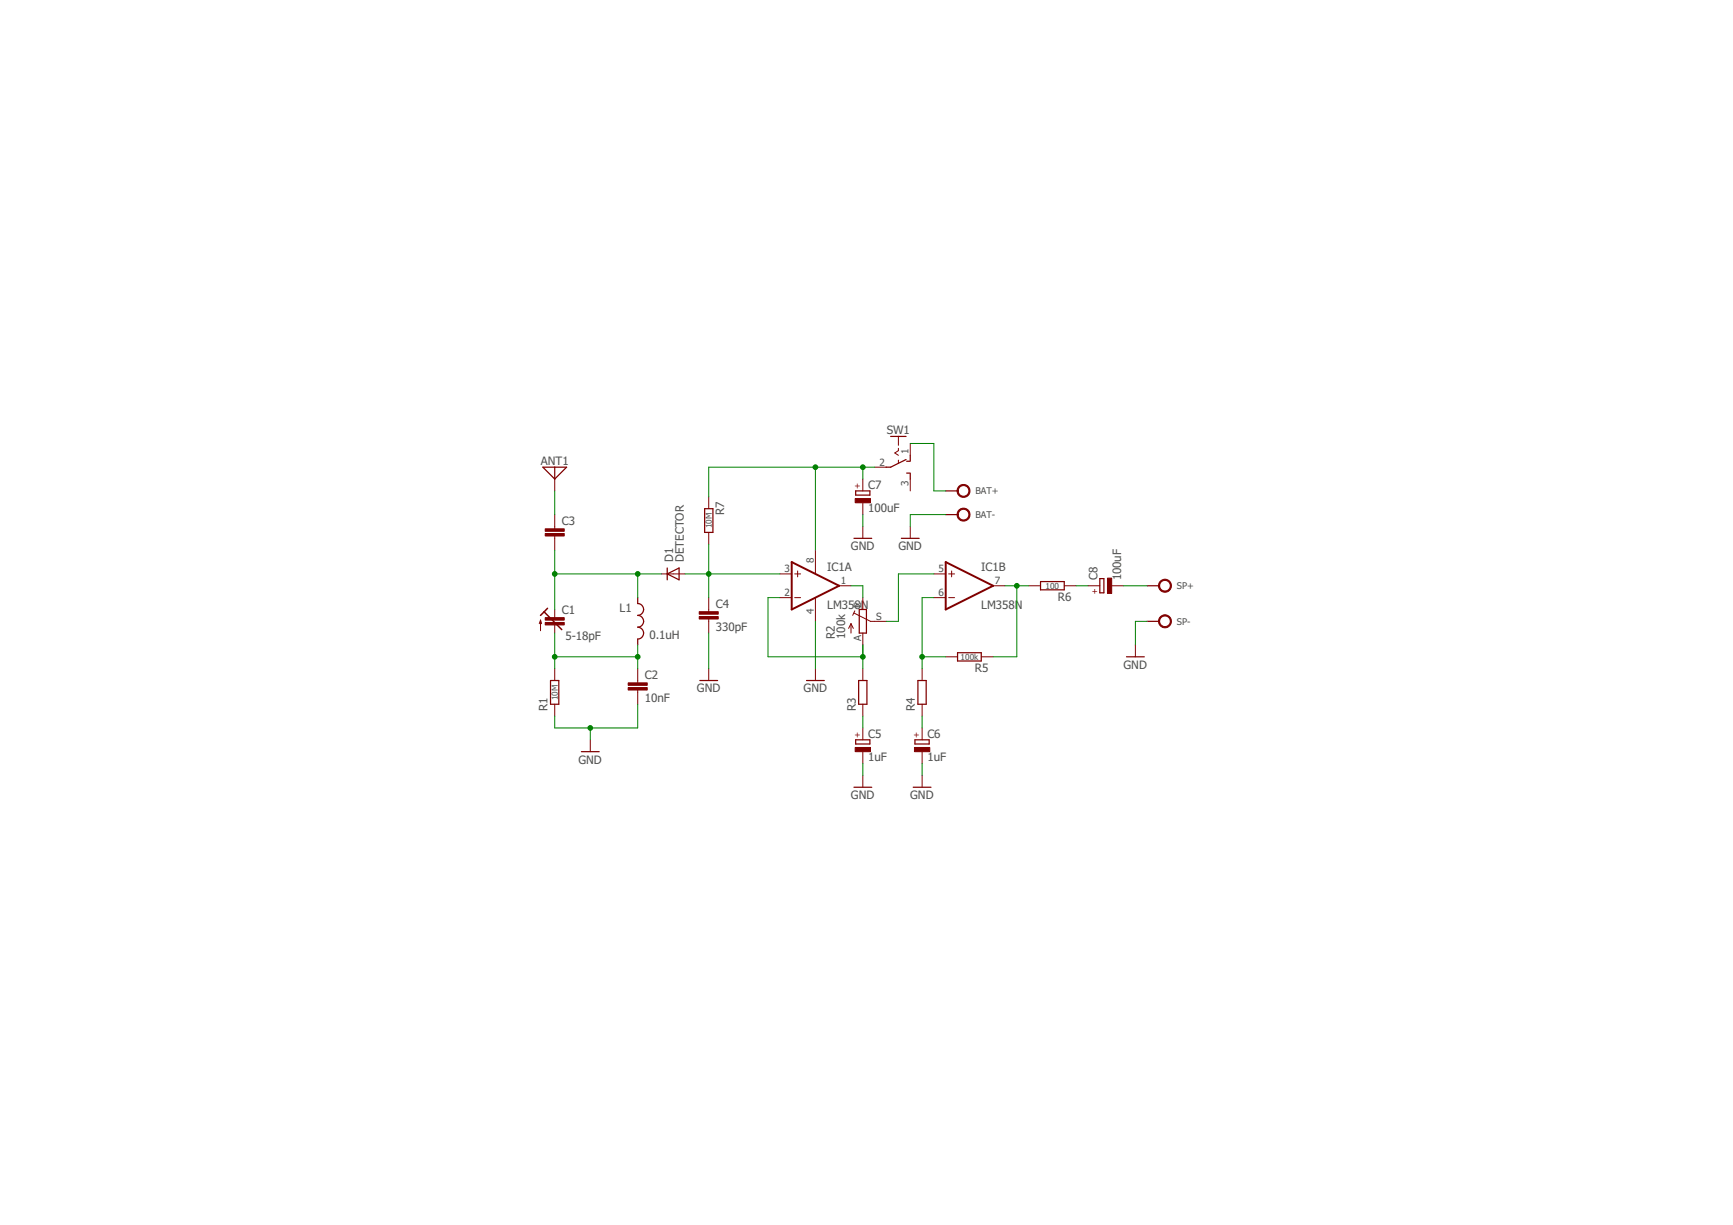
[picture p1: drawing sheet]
<svg xmlns="http://www.w3.org/2000/svg" width="297mm" height="210mm" viewBox="0 0 297 210" stroke-linecap="round" stroke-linejoin="round" font-family="sans-serif">
<g fill="none" stroke="#800000" stroke-width=".17">
<path d="M154 74.8v1.5M154 76.8v.4l-.6 .4 .6 .4M154 78.8v.6M156 76v2M95.1 82.1v2M95.1 88.2v2.4M95.1 91.8v2.5M113.4 98.3h4M121.5 85.1v2.1M121.5 91.2v2.1M133.7 98.3h2M136.2 98.3h1"/>
<path d="M136.7 97.8v1M139.8 94.3v4M147.9 82.1v2M147.9 86.1v2.1M147.9 90.2v2M149.9 80.1h2.1M156 82.1v2M156 90.2v2M160.1 98.3h2M162.6 98.3h1M163.1 97.8v1M92.6 106.3v1.8"/>
<path d="M92.6 106.3l-.2 .6M92.6 106.3l.2 .6M95.1 104.4v1.5M95.1 107.1v1.4M95.1 114.6v2M109.3 114.6v2.4M109.3 118.2v2.5M121.5 102.4v2.4M121.5 106v2.5M121.5 114.6v2M133.7 102.4h2M136.2 102.4h1"/>
<path d="M139.8 102.4v4.1M139.8 114.6v2M143.8 100.4h2.1M145.9 106.9v1.6M145.9 106.9l-.4 .8M145.9 106.9l.4 .8M146.4 105.1l2.8 1.4h2.8M146.5 104.7l-.3 .7M147.9 102.4v2M147.9 108.5v2M147.9 114.6v2M158.1 114.6v2"/>
<path d="M160.1 102.4h2M162.1 112.5h2M162.6 102.4h1M168.2 112.5h2M170.2 100.4h2.1M176.3 100.4h2.1M182.4 100.4h2M186.5 100.4h2M190.5 100.4h2.1M194.6 110.5v2M95.1 120.7v2M101.2 126.8v2"/>
<path d="M147.9 120.7v2M147.9 124.7v2.1M147.9 128.8v2M147.9 132.9v2M158.1 120.7v2M158.1 124.7v2.1M158.1 128.8v2M158.1 132.9v2"/>
</g>
<path d="M93.3 104.8l3 3.1M93.3 104.8l-.7 .7M93.9 104.2l-.6 .6" fill="none" stroke="#800000" stroke-width=".25"/>
<g fill="#800000" stroke="#800000" stroke-width=".17">
<path d="M93.5 106.7h3.2v.4h-3.2z"/>
<path d="M93.5 105.8h3.2v.5h-3.2z"/>
<path d="M107.7 117.8h3.2v.4h-3.2z"/>
<path d="M107.7 117h3.2v.4h-3.2z"/>
<path d="M93.5 91.4h3.2v.4h-3.2z"/>
<path d="M93.5 90.6h3.2v.4h-3.2z"/>
<path d="M119.8 105.6h3.3v.5h-3.3z"/>
<path d="M119.8 104.8h3.3v.4h-3.3z"/>
<path d="M146.6 128.1h2.6v.7h-2.6z"/>
<path d="M156.7 128.1h2.7v.7h-2.7z"/>
<path d="M146.6 85.4h2.6v.7h-2.6z"/>
<path d="M189.8 99.1h.7v2.6h-.7z"/>
</g>
<g fill="none" stroke="#800000" stroke-width=".21">
<path d="M152.7 74.8h2.6M155.3 78.7l-2.6 1.4h-.9M155.4 79h.5M156 78v1M93 80.1h4.1l-2 2zM95.1 80.1v2M114.4 98.3l2-1v2.1zM114.4 97.3v2.1M120.8 87.2h1.4v4h-1.4zM146.4 92.2h3M146.7 84.1h2.4v.7h-2.4zM154.5 92.2h3"/>
<path d="M155.4 81.1h.5M156 81.1v1M162.1 84.1h2M162.1 88.2h2M178.4 99.7h4v1.4h-4zM188.5 99.1h.7v2.5h-.7zM94.4 116.6h1.4v4.1h-1.4zM109.3 102.4v1a1.02 1.02 0 0 1 1 1 1.02 1.02 0 0 1-1 1.1 1.01 1.01 0 0 1 1 1 1.01 1.01 0 0 1-1 1 1.02 1.02 0 0 1 1 1 1.02 1.02 0 0 1-1 1v1M120 116.6h3M138.2 116.6h3.1M147.2 116.6h1.4v4.1h-1.4zM147.3 104.4h1.2v4.1h-1.2z"/>
<path d="M157.3 116.6h1.4v4.1h-1.4zM164.1 111.8h4.1v1.5h-4.1zM193.1 112.5h3M196.6 100.4h2.1M196.6 106.5h2.1M99.7 128.8h3M146.4 134.9h3M146.7 126.8h2.4v.7h-2.4zM156.5 134.9h3.1M156.8 126.8h2.5v.7h-2.5z"/>
</g>
<path d="M135.7 96.3l8.1 4.1-8.1 4zM162.1 96.3l8.1 4.1-8.1 4z" fill="none" stroke="#800000" stroke-width=".34"/>
<g fill="#800000" stroke="#800000" stroke-width=".17">
<path d="M198.9 99.5a1.11 1.11 0 0 1 1.8 .3 1.11 1.11 0 0 1-.8 1.6 1.11 1.11 0 0 1-1.3-1h.2a.91 .91 0 0 1 1.2-.9 .91 .91 0 0 1 .3 1.5 .91 .91 0 0 1-1.5-.4v-.2h-.2v-.3z" fill-rule="evenodd"/>
<path d="M198.9 105.6a1.11 1.11 0 0 1 1.8 .3 1.11 1.11 0 0 1-.8 1.6 1.11 1.11 0 0 1-1.3-1h.2a.92 .92 0 0 1 1.2-.9 .92 .92 0 0 1 .3 1.5 .92 .92 0 0 1-1.5-.4v-.2h-.2v-.3z" fill-rule="evenodd"/>
<path d="M164.4 83.3a1.11 1.11 0 0 1 1.7 .3 1.11 1.11 0 0 1-.7 1.6 1.11 1.11 0 0 1-1.4-1.1h.2a.91 .91 0 0 1 1.3-.8 .91 .91 0 0 1 .3 1.5 .91 .91 0 0 1-1.5-.4l-.1-.3h-.2l.1-.3z" fill-rule="evenodd"/>
<path d="M164.4 87.3a1.11 1.11 0 0 1 1.7 .4 1.11 1.11 0 0 1-.7 1.6 1.11 1.11 0 0 1-1.4-1.1h.2a.91 .91 0 0 1 1.3-.9 .91 .91 0 0 1 .3 1.5 .91 .91 0 0 1-1.5-.4l-.1-.2h-.2l.1-.3z" fill-rule="evenodd"/>
</g>
<g fill="none" stroke="#008000" stroke-width=".17">
<path d="M156 76h4.1v8.1h2M95.1 84.1v4.1M95.1 94.3v10.1M95.1 98.3h18.3M109.3 98.3v4.1M117.4 98.3h16.3M121.5 93.3v9.1M139.8 80.1v14.2M147.9 80.1v2M147.9 88.2v2M149.9 80.1h-28.4v5M160.1 98.3h-6.1v8.2h-2"/>
<path d="M162.1 88.2h-6.1v2M95.1 112.5h14.2M95.1 108.5v6.1M109.3 110.5v4.1M121.5 108.5v6.1M133.7 102.4h-2.1v10.1h16.3M139.8 106.5v8.1M145.9 100.4h2v2M147.9 110.5v4.1M158.1 112.5h4M160.1 102.4h-2v12.2M172.3 100.4h4"/>
<path d="M174.3 100.4v12.1h-4.1M184.4 100.4h2.1M192.6 100.4h4M196.6 106.5h-2v4M101.2 124.7v2.1M109.3 120.7v4h-14.2v-2M147.9 122.7v2M147.9 130.8v2.1M158.1 122.7v2M158.1 130.8v2.1"/>
</g>
<g fill="#008000" stroke="#008000" stroke-width=".17">
<circle cx="109.3" cy="112.5" r=".4"/>
<circle cx="95.1" cy="112.5" r=".4"/>
<circle cx="101.2" cy="124.7" r=".4"/>
<circle cx="109.3" cy="98.3" r=".4"/>
<circle cx="95.1" cy="98.3" r=".4"/>
<circle cx="147.9" cy="80.1" r=".4"/>
<circle cx="139.8" cy="80.1" r=".4"/>
<circle cx="121.5" cy="98.3" r=".4"/>
<circle cx="147.9" cy="112.5" r=".4"/>
<circle cx="174.3" cy="100.4" r=".4"/>
<circle cx="158.1" cy="112.5" r=".4"/>
</g>
<g font-size="2" fill="#505050">
<text x="152" y="74.4">SW1</text>
<text x="92.7" y="79.7">ANT1</text>
<text x="148.8" y="83.7">C7</text>
<text x="96.3" y="89.9">C3</text>
<text x="124.1" y="88.3" transform="rotate(-90 124.1 88.3)">R7</text>
<text x="148.8" y="87.8">100uF</text>
<text x="145.9" y="94.3">GND</text>
<text x="154" y="94.3">GND</text>
<text x="115.4" y="96.3" transform="rotate(-90 115.4 96.3)">D1</text>
<text x="117.2" y="96.3" transform="rotate(-90 117.2 96.3)">DETECTOR</text>
<text x="141.8" y="97.8">IC1A</text>
<text x="168.2" y="97.8">IC1B</text>
<text x="188.1" y="99.5" transform="rotate(-90 188.1 99.5)">C8</text>
<text x="192.2" y="99.5" transform="rotate(-90 192.2 99.5)">100uF</text>
<text x="96.3" y="105.1">C1</text>
<text x="106.2" y="104.8">L1</text>
<text x="122.7" y="104.1">C4</text>
<text x="141.8" y="104.4">LM358N</text>
<text x="168.2" y="104.4">LM358N</text>
<text x="181.3" y="103">R6</text>
<text x="96.9" y="109.6">5-18pF</text>
<text x="111.3" y="109.5">0.1uH</text>
<text x="122.7" y="108.2">330pF</text>
<text x="143.1" y="109.5" transform="rotate(-90 143.1 109.5)">R2</text>
<text x="144.8" y="109.5" transform="rotate(-90 144.8 109.5)">100k</text>
<text x="110.5" y="116.3">C2</text>
<text x="119.5" y="118.6">GND</text>
<text x="137.7" y="118.6">GND</text>
<text x="167.1" y="115.2">R5</text>
<text x="192.6" y="114.6">GND</text>
<text x="93.9" y="121.9" transform="rotate(-90 93.9 121.9)">R1</text>
<text x="110.5" y="120.4">10nF</text>
<text x="146.7" y="121.9" transform="rotate(-90 146.7 121.9)">R3</text>
<text x="156.8" y="121.9" transform="rotate(-90 156.8 121.9)">R4</text>
<text x="99.1" y="130.8">GND</text>
<text x="148.8" y="130.4">1uF</text>
<text x="148.8" y="126.4">C5</text>
<text x="159" y="130.4">1uF</text>
<text x="159" y="126.4">C6</text>
<text x="145.9" y="136.9">GND</text>
<text x="156" y="136.9">GND</text>
</g>
<g font-size="1.7" fill="#505050">
<text x="155.7" y="77.7" transform="rotate(-90 155.7 77.7)">1</text>
<text x="150.7" y="79.8">2</text>
<text x="155.7" y="83.3" transform="rotate(-90 155.7 83.3)">3</text>
<text x="134.5" y="98.1">3</text>
<text x="139.5" y="96.5" transform="rotate(-90 139.5 96.5)">8</text>
<text x="144.1" y="100.1">1</text>
<text x="160.9" y="98.1">5</text>
<text x="170.5" y="100.1">7</text>
<text x="134.5" y="102.1">2</text>
<text x="139.5" y="105.2" transform="rotate(-90 139.5 105.2)">4</text>
<text x="147.6" y="104.1" transform="rotate(-90 147.6 104.1)">E</text>
<text x="150.2" y="106.2">S</text>
<text x="160.9" y="102.1">6</text>
<text x="147.6" y="109.8" transform="rotate(-90 147.6 109.8)">A</text>
</g>
<g font-size="1.6" fill="#505050">
<text x="167.2" y="84.7">BAT+</text>
<text x="167.2" y="88.8">BAT-</text>
<text x="201.7" y="100.9">SP+</text>
<text x="201.7" y="107">SP-</text>
</g>
<g font-size="1.4" fill="#800000">
<text x="147.4" y="83.8" transform="rotate(-90 147.4 83.8)">+</text>
<text x="187.1" y="101.8">+</text>
<text x="147.4" y="126.4" transform="rotate(-90 147.4 126.4)">+</text>
<text x="157.6" y="126.4" transform="rotate(-90 157.6 126.4)">+</text>
</g>
<g font-size="1.4" fill="#505050">
<text x="122" y="90.5" transform="rotate(-90 122 90.5)">10M</text>
<text x="179.2" y="100.9">100</text>
<text x="164.6" y="113.1">100k</text>
<text x="95.6" y="120" transform="rotate(-90 95.6 120)">10M</text>
</g>
</svg>
